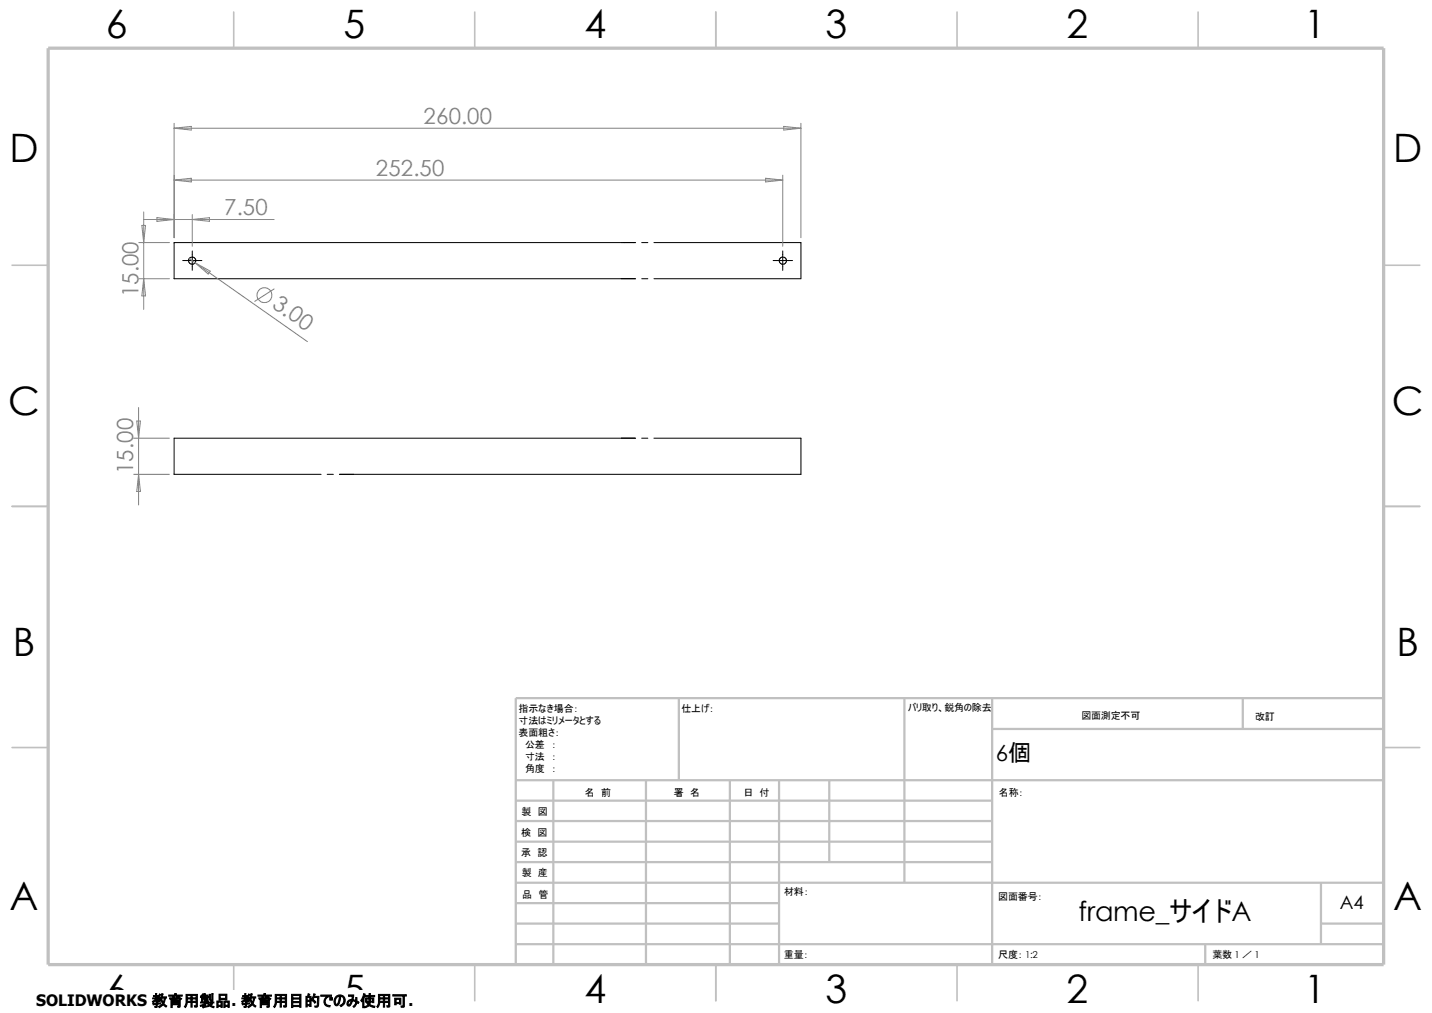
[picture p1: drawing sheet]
<svg xmlns="http://www.w3.org/2000/svg" width="297mm" height="210mm" viewBox="0 0 297 210" stroke-linecap="round" stroke-linejoin="round" font-family="sans-serif">
<g fill="none" stroke="#c0c0c0" stroke-width=".34">
<path d="M48.5 2.5v7.5M98.5 2.5v7.5M148.5 2.5v7.5M198.5 2.5v7.5M248.5 2.5v7.5M2.5 55h7.5M287 55h7.5M2.5 105h7.5M287 105h7.5M2.5 155h7.5M287 155h7.5M48.5 200v7.5"/>
<path d="M98.5 200v7.5M148.5 200v7.5M198.5 200v7.5M248.5 200v7.5"/>
</g>
<g fill="none" stroke="#c0c0c0" stroke-width=".47">
<path d="M140.8 144.7v17.1M187.6 144.7v38.3M205.8 144.7v55.3M205.8 151.1h81.2M257.8 144.7v6.4M287 144.7h-180v55.3M107 161.8h180M107 178.7h98.8M107 174.5h98.8M107 170.2h98.8M107 166h98.8M114.8 161.8v38.2"/>
<path d="M134 161.8v38.2M151.4 161.8v38.2M161.6 161.8v38.2M172 161.8v16.9M107 195.7h180M107 191.5h54.6M107 187.2h54.6M107 183h180M250 195.7v4.3M274 191.5h13M274 183v12.7"/>
</g>
<path d="M10 10h277v190h-277z" fill="none" stroke="#c0c0c0" stroke-width=".68" stroke-linecap="butt"/>
<g fill="none" stroke="#000" stroke-width=".21">
<path d="M37.9 54h4M39.9 52v4M131.8 50.3h-95.7v7.5h95.7M133.1 57.8h1.3M133.1 50.3h1.3M135.6 50.3h30.5v7.5h-30.5M160.4 54h4M162.3 52v4M67.9 98.3h1.2M131.8 90.8h-95.7v7.5h30.5M133.1 90.8h1.3M135.6 90.8h30.5v7.5h-95.7"/>
<circle cx="39.9" cy="54" r=".75"/>
<circle cx="162.4" cy="54" r=".75"/>
</g>
<g fill="none" stroke="#808080" stroke-width=".21">
<path d="M36.1 26.6l3.6-.4v.8zM36.1 37.3l3.6-.3v.7zM36.1 37.3h126.2M36.1 25.6v23.7M36.1 26.6h130M158.8 37l3.5 .3-3.5 .4zM162.3 36.3v14.8M162.6 26.2l3.5 .4-3.5 .4zM166.1 25.6v23.7M28.8 57.8h6.3M28.8 50.3h6.3M29.4 46.7h.8l-.4 3.6z"/>
<path d="M29.8 45.5h27.1M29.8 43.9v20.2M29.8 57.8l.4 3.5h-.8zM32.6 45.1l3.5 .4-3.5 .4zM39.2 53.6l1.3 .9M39.9 45.5l3.5-.4v.8zM39.9 44.5v6.6M40.5 54.5l23.3 16.3M40.5 54.5l3.1 1.7-.4 .6zM56.9 59.9l-4.1 2.6M27.7 90.8h7.4M27.7 98.3h7.4"/>
<path d="M28.4 87.3h.7l-.4 3.5zM28.7 84.5v20.2M28.7 98.3l.4 3.6h-.7z"/>
<circle cx="54.9" cy="61.2" r="1.56"/>
</g>
<path d="M7.5 205.4h72.9v4.6h-72.9z" fill="#fff"/>
<g font-size="8.1">
<text x="22" y="8">6</text>
<text x="71.2" y="8">5</text>
<text x="121.2" y="8">4</text>
<text x="171.2" y="8">3</text>
<text x="221.2" y="8">2</text>
<text x="270.5" y="8">1</text>
<text x="1.9" y="33.6">D</text>
<text x="288.9" y="33.6">D</text>
<text x="1.7" y="86.1">C</text>
<text x="288.7" y="86.1">C</text>
<text x="2.7" y="136.1">B</text>
<text x="289.7" y="136.1">B</text>
<text x="2" y="188.6">A</text>
<text x="289" y="188.6">A</text>
<text x="22" y="207.9">6</text>
<text x="71.2" y="207.9">5</text>
<text x="121.2" y="207.9">4</text>
<text x="171.2" y="207.9">3</text>
<text x="221.2" y="207.9">2</text>
<text x="270.5" y="207.9">1</text>
</g>
<text font-size="5.6" x="223.7" y="190.9">frame_サイドA</text>
<g font-size="4.6" fill="#808080">
<text x="87.8" y="25.7">260.00</text>
<text x="77.9" y="36.4">252.50</text>
<text x="46.5" y="44.6">7.50</text>
<text x="28.7" y="61.7" transform="rotate(-90 28.7 61.7)">15.00</text>
<text x="56.2" y="63.6" transform="rotate(35 56.2 63.6)">3.00</text>
<text x="27.6" y="98.3" transform="rotate(-90 27.6 98.3)">15.00</text>
</g>
<text font-size="4.6" x="206.5" y="157.9">6個</text>
<text font-size="3.9" x="277.9" y="188.5">A4</text>
<text font-size="3.3" x="7.5" y="208.6">SOLIDWORKS 教育用製品. 教育用目的でのみ使用可.</text>
<g font-size="2.1">
<text x="107.6" y="147.6">指示なき場合：</text>
<text x="141.4" y="147.6">仕上げ：</text>
<text x="188.3" y="147.5">バリ取り、鋭角の除去</text>
<text x="224.3" y="149">図面測定不可</text>
<text x="260.3" y="149.2">改訂</text>
<text x="107.6" y="150.1">寸法はミリメータとする</text>
<text x="107.6" y="152.6">表面粗さ：</text>
<text x="107.6" y="155.1">公差　：</text>
<text x="107.6" y="160.1">角度　：</text>
<text x="107.6" y="157.6">寸法　：</text>
<text x="121.3" y="165">名　前</text>
<text x="137" y="164.9">署　名</text>
<text x="154.2" y="164.9">日　付</text>
<text x="207.2" y="164.9">名称：</text>
<text x="108.1" y="173.3">検　図</text>
<text x="108.2" y="169">製　図</text>
<text x="108.1" y="177.4">承　認</text>
<text x="108.2" y="181.7">製　産</text>
<text x="162.6" y="185.5">材料：</text>
<text x="108.3" y="186.1">品　管</text>
<text x="207.1" y="186.6">図面番号：</text>
<text x="162.6" y="198.5">重量：</text>
<text x="207.1" y="198.6">尺度： 1:2</text>
<text x="251.5" y="198.6">葉数 1 ／ 1</text>
</g>
</svg>
